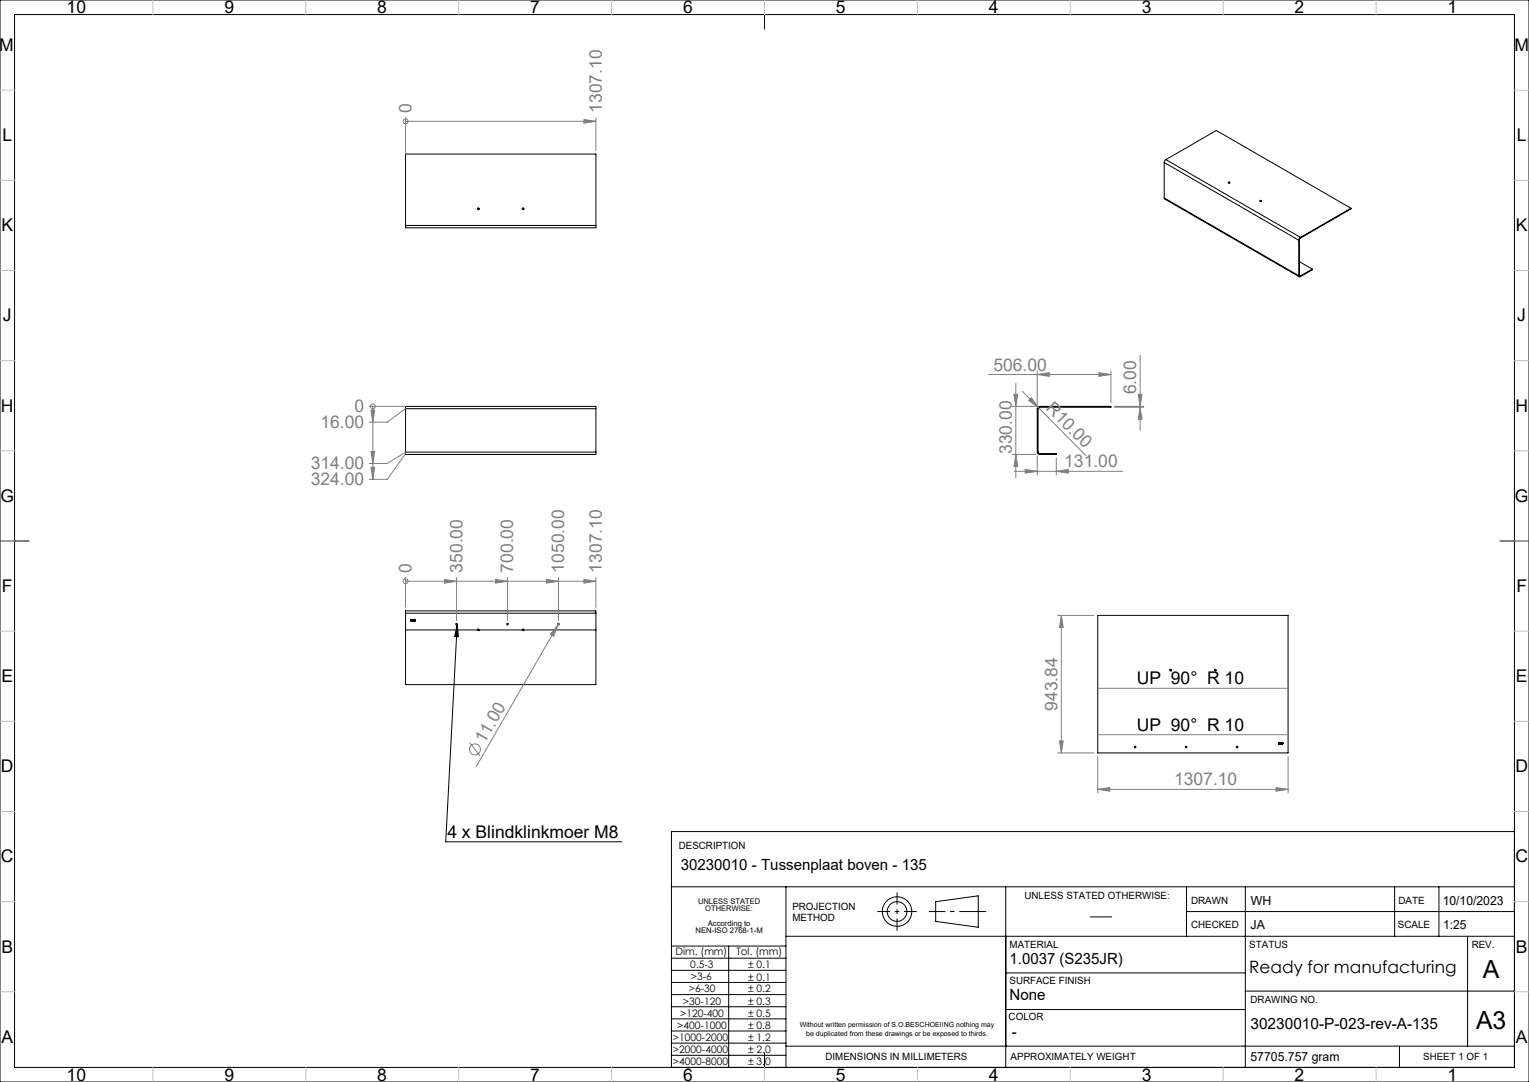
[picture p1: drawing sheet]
<svg xmlns="http://www.w3.org/2000/svg" width="420mm" height="297mm" viewBox="0 0 420 297" stroke-linecap="round" stroke-linejoin="round" font-family="sans-serif">
<g fill="none" stroke="#000" stroke-width=".27">
<path d="M210 0v8M0 0h420v297h-420zM4 4h412v289h-412zM131.2 57.4a.24 .24 0 0 1 .2-.3 .24 .24 0 0 1 .2 .2 .24 .24 0 0 1-.3 .3M131.2 57.3h.4M143.5 57.4a.24 .24 0 0 1 .2-.3 .24 .24 0 0 1 .2 .2 .24 .24 0 0 1-.3 .3M143.5 57.3h.4M319.8 54.3l.1 .3 37 21.4M319.8 44.6l37 21.3M319.8 54.3l37 21.4M319.8 44.6v9.7M320.3 43.8l-.5 .8"/>
<path d="M320.3 43.8l36.9 21.4M320.3 43.8l13.8-8 37 21.4M337.5 50.2h.2M346.2 55.2h.2M371.1 57.2v.2l-13.9 8M371.1 57.2l-13.9 8M111.4 61.9v.6h52.3v-.6M111.4 61.9v-19.6h52.3v19.6M111.4 61.9h52.3M356.8 75.7l.1 .3 .3-.1M356.8 65.9v9.8M356.9 75.6l.3 .1"/>
<path d="M356.9 65.8l-.1 .1M356.9 65.8v9.8M356.9 75.6l-.1 .1M356.9 71.8l3.6 2.1M357.2 65.4l-.3 .4M357.2 65.2l-.4 .7M357.2 65.2v.2M357.2 75.7v.2M360.5 73.9l-3.3 1.8M360.5 73.9v.2l-3.3 1.8M111.4 112.2v-.7h52.3v.7M111.4 112.2h52.3"/>
<path d="M111.4 112.2v11.9M163.7 112.2v11.9M284.9 112.2h.3M284.9 112.2v11.9M285.2 112.2v11.9M285.6 111.8l-.4 .4M285.6 111.5l-.5 .2-.2 .5M285.6 111.5h19.6v.3h-19.6M285.6 111.5v.3M111.4 124.1v.6h52.3v-.6M111.4 124.1h52.3M284.9 124.1l.2 .5 .5 .1"/>
<path d="M284.9 124.1h.3M285.2 124.1l.4 .4M285.6 124.5h4.6v.2h-4.6M285.6 124.5v.2M0 148.5h8M412 148.5h8M111.4 168.3v-.6h52.3v.6M111.4 168.3v19.6h52.3v-19.6M111.4 168.3h52.3M111.4 172.9h52.3M112.8 170.2l.2-.2v.6zM113.3 170.1l.2-.1a.25 .25 0 0 1 .1 .4 .25 .25 0 0 1-.4 0l.3 .1z"/>
<path d="M113.4 170.3v.1M113.7 170h.3l-.2 .2 .3 .2-.2 .2-.2-.1h.2l-.2-.1zM125.6 171.4l-3.2 59.7h48.4M125.6 171.4l.3 3.4-1-.1zM131.2 172.9a.24 .24 0 0 1 .2-.3 .24 .24 0 0 1 .2 .3 .24 .24 0 0 1-.3 .2M131.2 172.9l.2 .2 .2-.2M143.9 172.9a.24 .24 0 0 1-.4 0 .24 .24 0 0 1 .1-.3 .24 .24 0 0 1 .3 .2l-.3 .3M301.5 168.9h52.3v37.8h-52.3zM321.3 184a.24 .24 0 0 1 .2-.3 .24 .24 0 0 1 .3 .3 .24 .24 0 0 1-.3 .2M333.6 184a.24 .24 0 0 1 .2-.3 .24 .24 0 0 1 .3 .3 .24 .24 0 0 1-.3 .2M351.2 203.8h.3l-.1 .6-.2-.1 .2-.3zM351.3 204.1l.1 .2z"/>
<path d="M351.7 203.8l.3 .1h-.2l-.1 .3 .3 .1a.27 .27 0 0 1-.3-.1 .27 .27 0 0 1 0-.4zM352.2 203.8l.3 .1-.2 .5zM416 228.3h-231.6v64.7M184.4 243.4h231.6M184.4 259.7h31.5M200.2 259.7v33.3M215.9 243.4v49.6M215.9 257h200M257 247.5l11.7-1.6v8.6l-11.7-1.6zM276.3 243.4v49.6M299.5 251.7h5.9M325.9 243.4v13.6"/>
<path d="M325.9 250.2h90M342.1 243.4v49.6M383.1 243.4v13.6M395.3 243.4v13.6M403.1 257v30.2M184.4 263h31.5M184.4 266.3h31.5M184.4 269.7h31.5M184.4 273h31.5M184.4 276.3h31.5M184.4 279.7h31.5M276.3 267.1h65.8"/>
<path d="M276.3 277.1h65.8M342.1 272.1h73.8M184.4 283h31.5M184.4 286.3h31.5M184.4 289.7h31.5M210 289v8M215.9 287.2h200.1M384.4 287.2v5.8"/>
<circle cx="131.4" cy="57.3" r=".2"/>
<circle cx="143.7" cy="57.3" r=".2"/>
<circle cx="337.6" cy="50.2" r=".17"/>
<circle cx="337.6" cy="50.2" r=".2"/>
<circle cx="346.3" cy="55.2" r=".17"/>
<circle cx="346.3" cy="55.2" r=".2"/>
<circle cx="125.4" cy="171.3" r=".22"/>
<circle cx="139.4" cy="171.3" r=".22"/>
<circle cx="153.4" cy="171.3" r=".22"/>
<circle cx="321.5" cy="184" r=".2"/>
<circle cx="333.8" cy="184" r=".2"/>
<circle cx="311.8" cy="205.1" r=".22"/>
<circle cx="325.8" cy="205.1" r=".22"/>
<circle cx="339.8" cy="205.1" r=".22"/>
<circle cx="246.4" cy="250.2" r="2.7"/>
<circle cx="246.4" cy="250.2" r="4"/>
</g>
<path d="M246.4 245v10.5" fill="none" stroke="#000" stroke-width=".27" stroke-dasharray="15.2 1.3 1.3 1.3" stroke-dashoffset="11.9" stroke-linecap="butt"/>
<path d="M270.9 250.2h-15.7" fill="none" stroke="#000" stroke-width=".27" stroke-dasharray="15.2 1.3 1.3 1.3" stroke-dashoffset="7.9" stroke-linecap="butt"/>
<path d="M251.8 250.2h-10.8" fill="none" stroke="#000" stroke-width=".27" stroke-dasharray="15.2 1.3 1.3 1.3" stroke-dashoffset="11.7" stroke-linecap="butt"/>
<g fill="none" stroke="#c0c0c0" stroke-width=".27">
<path d="M42 0v4M84 0v4M126 0v4M168 0v4M210 0v4M252 0v4M294 0v4M336 0v4M378 0v4M0 24.8h4M416 24.8h4M0 49.5h4"/>
<path d="M416 49.5h4M0 74.3h4M416 74.3h4M0 99h4M416 99h4M0 123.8h4M416 123.8h4M0 148.5h4M416 148.5h4M0 173.3h4M416 173.3h4M0 198h4"/>
<path d="M416 198h4M0 222.8h4M416 222.8h4M0 247.5h4M416 247.5h4M0 272.3h4M416 272.3h4M42 293v4M84 293v4M126 293v4M168 293v4M210 293v4"/>
<path d="M252 293v4M294 293v4M336 293v4M378 293v4"/>
</g>
<g fill="none" stroke="#808080" stroke-width=".27">
<path d="M111.4 33.3h.1M111.4 32.3v10M111.4 33.3h52.3M160.4 32.8l3.3 .5-3.3 .5zM163.7 32.3v9M313.2 97.5v20.6M101.4 111.5h10M101.9 112.6h1l-.5 3.3zM102.4 111.5h.1M102.4 111.5v20.1M111.4 112.2l-5 3.7h-5M271.5 102.8h33.7"/>
<path d="M278 111.5h6.6M278.5 108.2h1l-.5 3.3zM279 105.2v25.9M280.8 107.4l17.4 17.6M282.6 109.9l.7-.7 2 2.7zM284.9 102.8l3.3-.5v1zM284.9 101.8v9.4M301.9 102.3l3.3 .5-3.3 .5zM305.2 101.8v8.7M306.2 111.5h8M306.2 111.8h8M312.7 108.2h1l-.5 3.3z"/>
<path d="M313.2 111.8l.5 3.3h-1zM101.9 123.9h1l-.5 3.3zM101.9 128.3h1l-.5 3.3zM111.4 124.1l-5 3.1h-5M111.4 124.5l-5 7.1h-5M278 124.7h6.6M278.6 129.4h29.8M279 124.7l.5 3.3h-1zM281.6 128.9l3.3 .5-3.3 .5zM284.9 125.1v5.3M290.2 129.4l3.3-.5v1zM290.2 125.7v4.7"/>
<path d="M111.4 159.6h.1M111.4 158.5v8.2M111.4 159.6h52.3M122.1 159l3.3 .6-3.3 .5zM125.4 158.5v11.8M136.1 159l3.3 .6-3.3 .5zM139.4 158.5v11.8M150.1 159l3.3 .6-3.3 .5zM153.4 158.5v11.8M160.4 159l3.3 .6-3.3 .5zM163.7 158.5v8.2M153.3 171.5l-1.2 3.1-.9-.5z"/>
<path d="M153.5 171.1l-22.7 39.4M290.5 168.9h10M291.5 168.9v37.8M291.5 168.9l.5 3.3h-1zM301.5 188.9h52.3M129 203.9l2.9 3.6M290.5 206.7h10M291 203.4h1l-.5 3.3zM301.5 201.7h52.3M301.5 216.7l3.3-.5v1zM301.5 207.7v10M301.5 216.7h52.3"/>
<path d="M350.5 216.2l3.3 .5-3.3 .5zM353.8 207.7v10"/>
<circle cx="111.4" cy="33.3" r=".68"/>
<circle cx="102.4" cy="111.5" r=".68"/>
<circle cx="111.4" cy="159.6" r=".68"/>
<circle cx="130.5" cy="205.7" r="1.5"/>
</g>
<g fill="#808080">
<path d="M153.3 171.5l-1.2 3.1-.9-.5z"/>
<path d="M101.9 112.6h1l-.5 3.3zM101.9 123.9h1l-.5 3.3zM101.9 128.3h1l-.5 3.3z"/>
<path d="M122.1 159l3.3 .6-3.3 .5zM136.1 159l3.3 .6-3.3 .5zM150.1 159l3.3 .6-3.3 .5zM160.4 159l3.3 .6-3.3 .5zM160.4 32.8l3.3 .5-3.3 .5z"/>
</g>
<path d="M125.6 171.4l.3 3.4-1-.1z" fill="#000"/>
<g fill="#808080">
<path d="M282.6 109.9l.7-.7 2 2.7z"/>
<path d="M301.5 216.7l3.3-.5v1zM350.5 216.2l3.3 .5-3.3 .5z"/>
<path d="M279 124.7l.5 3.3h-1zM278.5 108.2h1l-.5 3.3z"/>
<path d="M312.7 108.2h1l-.5 3.3zM313.2 111.8l.5 3.3h-1zM291.5 168.9l.5 3.3h-1zM291 203.4h1l-.5 3.3z"/>
<path d="M284.9 102.8l3.3-.5v1zM301.9 102.3l3.3 .5-3.3 .5zM281.6 128.9l3.3 .5-3.3 .5zM290.2 129.4l3.3-.5v1z"/>
</g>
<g font-size="6.9">
<text x="407.3" y="268.5">A</text>
<text x="405.4" y="282.4">A3</text>
</g>
<g font-size="4.8">
<text x="18.3" y="3.6">10</text>
<text x="61.6" y="3.6">9</text>
<text x="103.6" y="3.6">8</text>
<text x="145.6" y="3.6">7</text>
<text x="187.6" y="3.6">6</text>
<text x="229.6" y="3.6">5</text>
<text x="271.6" y="3.6">4</text>
<text x="313.6" y="3.6">3</text>
<text x="355.6" y="3.6">2</text>
<text x="397.6" y="3.6">1</text>
<text x="0" y="14">M</text>
<text x="416" y="14">M</text>
<text x=".6" y="38.7">L</text>
<text x="416.6" y="38.7">L</text>
<text x=".4" y="63.5">K</text>
<text x="416.4" y="63.5">K</text>
<text x=".8" y="88.2">J</text>
<text x="416.8" y="88.2">J</text>
<text x=".3" y="113">H</text>
<text x="416.3" y="113">H</text>
<text x=".1" y="137.7">G</text>
<text x="416.1" y="137.7">G</text>
<text x=".5" y="162.5">F</text>
<text x="416.5" y="162.5">F</text>
<text x=".4" y="187.2">E</text>
<text x="312.3" y="187.9">UP 90° R 10</text>
<text x="416.4" y="187.2">E</text>
<text x="312.3" y="200.6">UP 90° R 10</text>
<text x=".3" y="212">D</text>
<text x="416.3" y="212">D</text>
<text x="122.9" y="230">4 x Blindklinkmoer M8</text>
<text x=".3" y="236.7">C</text>
<text x="416.3" y="236.7">C</text>
<text x=".4" y="261.5">B</text>
<text x="416.4" y="261.5">B</text>
<text x=".4" y="286.2">A</text>
<text x="416.4" y="286.2">A</text>
<text x="18.3" y="296.6">10</text>
<text x="61.6" y="296.6">9</text>
<text x="103.6" y="296.6">8</text>
<text x="145.6" y="296.6">7</text>
<text x="187.6" y="296.6">6</text>
<text x="229.6" y="296.6">5</text>
<text x="271.6" y="296.6">4</text>
<text x="313.6" y="296.6">3</text>
<text x="355.6" y="296.6">2</text>
<text x="397.6" y="296.6">1</text>
</g>
<g font-size="4.8" fill="#808080">
<text x="113" y="31" transform="rotate(-90 113 31)">0</text>
<text x="165.3" y="31" transform="rotate(-90 165.3 31)">1307.10</text>
<text x="272.9" y="101.7">506.00</text>
<text x="97.4" y="113.2">0</text>
<text x="287.1" y="112.3" transform="rotate(45 287.1 112.3)">R10.00</text>
<text x="312.1" y="108.2" transform="rotate(-90 312.1 108.2)">6.00</text>
<text x="88" y="117.5">16.00</text>
<text x="278" y="124.6" transform="rotate(-90 278 124.6)">330.00</text>
<text x="85.4" y="128.8">314.00</text>
<text x="292.3" y="128.3">131.00</text>
<text x="85.4" y="133.2">324.00</text>
<text x="113" y="157.2" transform="rotate(-90 113 157.2)">0</text>
<text x="127" y="157.2" transform="rotate(-90 127 157.2)">350.00</text>
<text x="141" y="157.2" transform="rotate(-90 141 157.2)">700.00</text>
<text x="155" y="157.2" transform="rotate(-90 155 157.2)">1050.00</text>
<text x="165.3" y="157.2" transform="rotate(-90 165.3 157.2)">1307.10</text>
<text x="290.5" y="195.2" transform="rotate(-90 290.5 195.2)">943.84</text>
<text x="133.1" y="204.3" transform="rotate(-60 133.1 204.3)">11.00</text>
<text x="322.5" y="215.6">1307.10</text>
</g>
<text font-size="4.7" x="343.1" y="267.1">Ready for manufacturing</text>
<g font-size="4.2">
<text x="187" y="238.9">30230010 - Tussenplaat boven - 135</text>
<text x="277.3" y="264.6">1.0037 (S235JR)</text>
<text x="277.3" y="274.5">None</text>
<text x="277.9" y="284.5">-</text>
<text x="343.5" y="282.5">30230010-P-023-rev-A-135</text>
</g>
<g font-size="3.4">
<text x="343.6" y="248.4">WH</text>
<text x="396.3" y="248.3">10/10/2023</text>
<text x="343.5" y="255">JA</text>
<text x="396.4" y="254.9">1:25</text>
<text x="343.5" y="291.3">57705.757 gram</text>
</g>
<g font-size="2.8">
<text x="185.6" y="262.2">Dim. (mm)</text>
<text x="202.3" y="262.2">Tol. (mm)</text>
<text x="189.6" y="265.6">0.5-3</text>
<text x="189.8" y="269.1">&gt;3-6</text>
<text x="205.5" y="265.6">± 0.1</text>
<text x="205.5" y="269.2">± 0.1</text>
<text x="187.6" y="275.9">&gt;30-120</text>
<text x="189.2" y="272.4">&gt;6-30</text>
<text x="205.5" y="272.4">± 0.2</text>
<text x="205.5" y="275.9">± 0.3</text>
<text x="186.8" y="279.1">&gt;120-400</text>
<text x="205.5" y="279.1">± 0.5</text>
<text x="184.8" y="285.7">&gt;1000-2000</text>
<text x="186" y="282.5">&gt;400-1000</text>
<text x="205.5" y="285.7">± 1.2</text>
<text x="205.5" y="282.5">± 0.8</text>
<text x="184.8" y="289.1">&gt;2000-4000</text>
<text x="184.8" y="292.4">&gt;4000-8000</text>
<text x="205.5" y="289.1">± 2.0</text>
<text x="205.5" y="292.4">± 3.0</text>
</g>
<g font-size="2.7">
<text x="186.5" y="233">DESCRIPTION</text>
<text x="217.6" y="249.8">PROJECTION</text>
<text x="281.4" y="246.8">UNLESS STATED OTHERWISE:</text>
<text x="327.2" y="248.3">DRAWN</text>
<text x="384.1" y="248.1">DATE</text>
<text x="217.6" y="252.8">METHOD</text>
<text x="327.2" y="254.8">CHECKED</text>
<text x="384" y="254.8">SCALE</text>
<text x="277.3" y="260.3">MATERIAL</text>
<text x="343.1" y="260.2">STATUS</text>
<text x="404.3" y="260.3">REV.</text>
<text x="277.3" y="270">SURFACE FINISH</text>
<text x="343.5" y="275.4">DRAWING NO.</text>
<text x="277.1" y="280">COLOR</text>
<text x="226.8" y="290.9">DIMENSIONS IN MILLIMETERS</text>
<text x="277.6" y="290.9">APPROXIMATELY WEIGHT</text>
<text x="390.9" y="290.9">SHEET 1 OF 1</text>
</g>
<g font-size="2.1">
<text x="191.8" y="248">UNLESS STATED</text>
<text x="193.7" y="250.2">OTHERWISE:</text>
<text x="191.1" y="256.2">NEN-ISO 2768-1-M</text>
<text x="194.4" y="254.1">According to</text>
</g>
<g font-size="1.9">
<text x="219.7" y="282">Without written permission of S.O.BESCHOEIING nothing may</text>
<text x="221.4" y="284.4">be duplicated from these drawings or be exposed to thirds.</text>
</g>
</svg>
